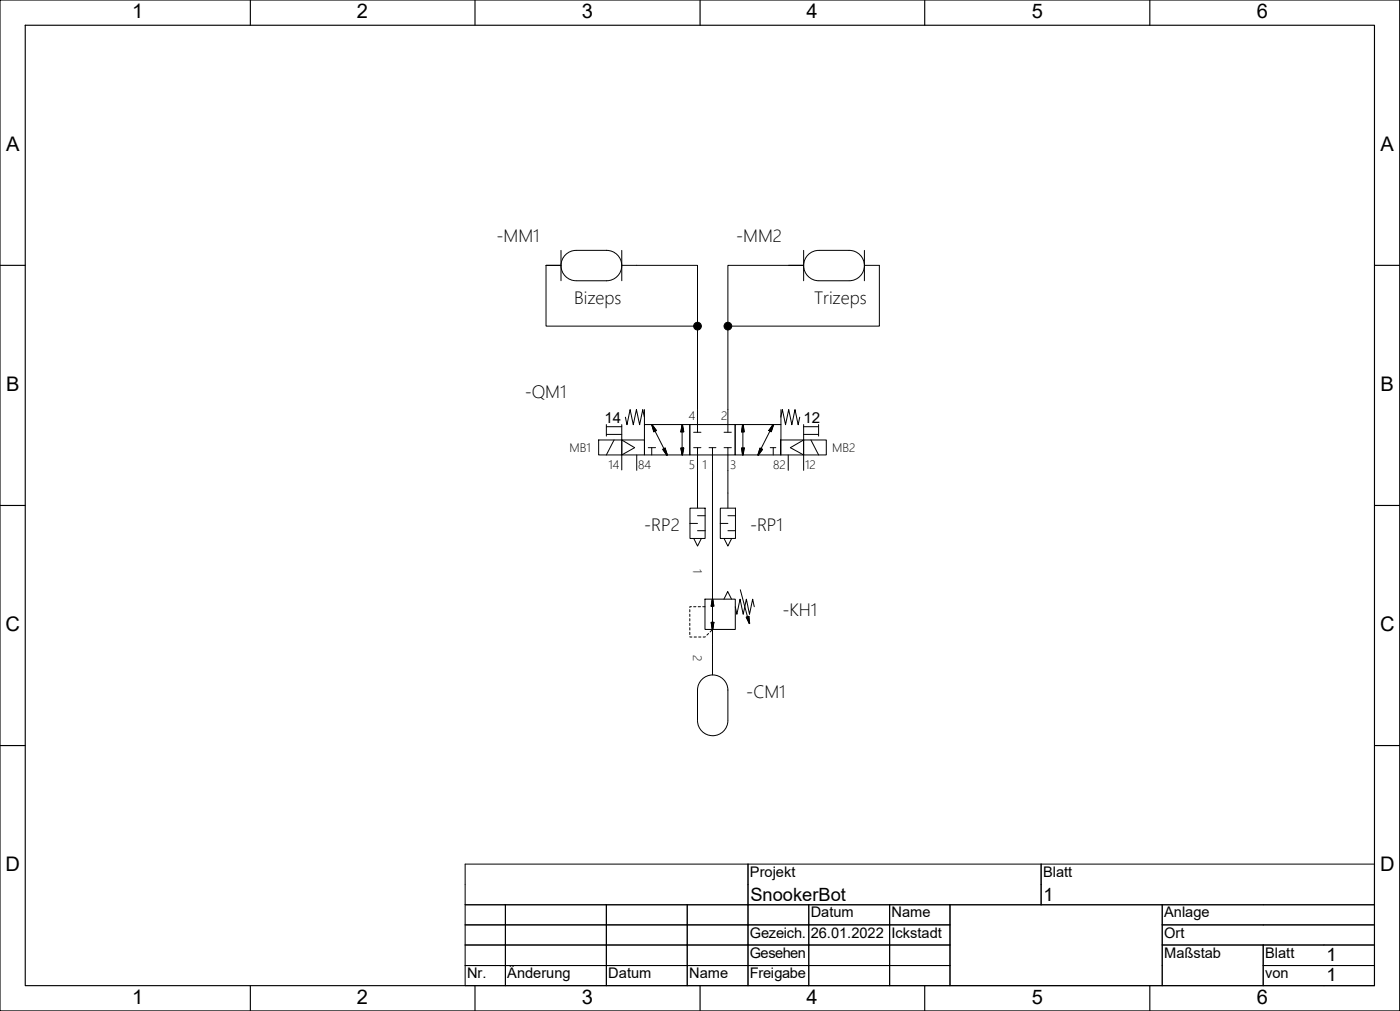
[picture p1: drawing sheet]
<svg xmlns="http://www.w3.org/2000/svg" width="277mm" height="200mm" viewBox="0 0 277 200" stroke-linecap="round" stroke-linejoin="round" font-family="sans-serif">
<g fill="none" stroke="#000" stroke-width=".2">
<path d="M111 52.5h-3v12h30M111 49.5v6M114 49.5a3 3 0 0 0-3 3 3 3 0 0 0 3 3M114 49.5h6.1M114 55.5h6.1M120 49.5a3 3 0 0 1 3 3 3 3 0 0 1-3 3M123 52.5h15v12M123 49.5v6M159 52.5h-15v12M159 49.5v6M162 49.5a3 3 0 0 0-3 3 3 3 0 0 0 3 3M162.1 49.5h5.9"/>
<path d="M162.1 55.5h5.9M168 49.5a3 3 0 0 1 3 3 3 3 0 0 1-3 3M171 52.5h3v12h-30M171 49.5v6M138 64.5v21M144 64.5v21M118.4 87h4.6v3h-4.6zM120 84.4h3M120 85.9h3M120 84v2.3M121.5 87l-1.5 3M123 87h4.5v3h-4.5z"/>
<path d="M123 84v3M123 87l2.6 1.6-2.6 1.4v3M123.7 82.5l.4 1.5 .6-3 .6 3 .6-3 .7 3 .6-3 .3 1.5M126 90v3M127.5 84h9v6h-9zM127.5 81v3M128.3 88.6h1.4M128.9 88.6v1.4M128.9 84l3.1 6M129 84l.9 1.2-.5 .2zM131.1 88.9l.5-.3 .4 1.4zM134.7 88.6h.6l-.3 1.4z"/>
<path d="M135 84v6M135 84l.3 1.4h-.6zM136.5 84h9v6h-9zM137.2 85.5h1.5M137.2 88.6h1.5M138 88.6v11.9M140.3 88.6h1.3M141 88.6v44.9M143.3 85.5h1.4M143.3 88.6h1.4M144 88.6v11.9M145.5 84h9v6h-9z"/>
<path d="M146.7 88.6h.6l-.3 1.4zM147 84l.3 1.4h-.6zM147 84v6M150.4 88.6l.5 .3-.9 1.1zM152.4 88.6h1.1M153 84l-.4 1.4-.5-.2zM153 88.6v1.4M153 84l-3.1 6M154.4 87h4.6v3h-4.6zM154.5 82.5l.3-1.5 .6 3 .6-3 .7 3 .6-3 .6 3 .3-1.5M154.5 81v3M156 90v3"/>
<path d="M159 87h4.5v3h-4.5zM159 84v3M159 87l-2.6 1.6 2.6 1.4v3M159 84.4h3M159 85.9h3M160.4 87l1.6 3M162 84v2.3M136.5 103.5h1.5M136.5 100.5h3v6h-3zM137.3 106.5l.7 1.5 .8-1.5M138 105h1.5M138 102h1.5"/>
<path d="M139.5 118.5h6v6h-6zM141 118.5l.3 1.4h-.6zM142.5 103.5h1.5M142.5 100.5h3v6h-3zM143.2 118.5l.8-1.5 .7 1.5M143.3 106.5l.7 1.5 .8-1.5M144 105h1.5M144 102h1.5M146.5 116.7l1.8 6.7M138 136.5a3 3 0 0 1 3-3 3 3 0 0 1 3 3M138 136.5v6M140.7 123.1h.6l-.3 1.4z"/>
<path d="M144 136.5v6M145.5 120l.3 1.5 .6-3 .6 3 .7-3 .6 3 .6-3 .3 1.5M147.6 122.1l.6-.2 .1 1.5zM138 142.5a3 3 0 0 0 3 3 3 3 0 0 0 3-3M92 170.9h179.9v24.1h-179.9zM92 179h179.9M100 179v16M120 179v16M136 179v16M148 170.9v24.1M160 179v16M176 179v16"/>
<path d="M188 179v16M206 170.9v8.1M230 179v16M92 183h96M92 186.9h96M92 191h96M230 183h41.9M230 186.9h41.9M249.9 191h22M249.9 186.9v8.1"/>
</g>
<g fill="#000" stroke="#000" stroke-width=".2">
<path d="M128.9 84.1l.1-.1 .9 1.2-.5 .2z" fill-rule="evenodd"/>
<path d="M131.1 88.9l.5-.3 .5 1.4-.2 .1z" fill-rule="evenodd"/>
<path d="M135 84l.3 1.4h-.6z" fill-rule="evenodd"/>
<path d="M134.7 88.6h.6l-.3 1.4z" fill-rule="evenodd"/>
<path d="M146.9 84h.2l.1 1.4h-.5z" fill-rule="evenodd"/>
<path d="M146.7 88.6h.5l-.1 1.4h-.2z" fill-rule="evenodd"/>
<path d="M150.4 88.6l.5 .3-.9 1.2-.1-.1z" fill-rule="evenodd"/>
<path d="M152.9 84l.2 .1-.5 1.3-.5-.2z" fill-rule="evenodd"/>
<path d="M140.9 118.5h.2l.1 1.4h-.5z" fill-rule="evenodd"/>
<path d="M140.7 123.1h.5l-.1 1.4h-.2z" fill-rule="evenodd"/>
<path d="M147.7 122.1l.5-.2 .1 1.5z" fill-rule="evenodd"/>
</g>
<g fill="#000" stroke="#000" stroke-width=".2">
<circle cx="138" cy="64.5" r=".76"/>
<circle cx="144" cy="64.5" r=".76"/>
</g>
<path d="M139.5 120h-3v6h3l1.5-1.5" fill="none" stroke="#000" stroke-width=".2" stroke-dasharray=".4 .4"/>
<g fill="none" stroke="#000" stroke-width=".23">
<path d="M0 0h276.9v200h-276.9zM49.5 0v5M94 0v5M138.5 0v5M183 0v5M227.5 0v5M5 5h266.9v190h-266.9zM0 52.5h5M271.9 52.5h5M0 100h5M271.9 100h5M0 147.5h5"/>
<path d="M271.9 147.5h5M49.5 195v5M94 195v5M138.5 195v5M183 195v5M227.5 195v5"/>
</g>
<g font-size="4">
<text x="26.2" y="3.7">1</text>
<text x="70.6" y="3.7">2</text>
<text x="115.1" y="3.7">3</text>
<text x="159.6" y="3.7">4</text>
<text x="204.1" y="3.7">5</text>
<text x="248.7" y="3.7">6</text>
<text x="1.2" y="29.9">A</text>
<text x="273.2" y="29.9">A</text>
<text x="1.2" y="77.4">B</text>
<text x="273.2" y="77.4">B</text>
<text x="1.1" y="124.8">C</text>
<text x="273.1" y="124.8">C</text>
<text x="1.1" y="172.3">D</text>
<text x="273.1" y="172.3">D</text>
<text x="26.2" y="198.6">1</text>
<text x="70.6" y="198.6">2</text>
<text x="115.1" y="198.6">3</text>
<text x="159.6" y="198.6">4</text>
<text x="204.1" y="198.6">5</text>
<text x="248.7" y="198.6">6</text>
</g>
<g font-size="3.6">
<text x="148.5" y="178.1">SnookerBot</text>
<text x="206.5" y="178.1">1</text>
<text x="262.4" y="190.1">1</text>
<text x="262.4" y="194.1">1</text>
</g>
<g font-size="3.5">
<text x="98.2" y="47.9">-MM1</text>
<text x="145.7" y="47.9">-MM2</text>
<text x="113.6" y="60.2">Bizeps</text>
<text x="161.1" y="60.2">Trizeps</text>
<text x="103.8" y="78.8">-QM1</text>
<text x="127.4" y="105.1">-RP2</text>
<text x="148.4" y="105.1">-RP1</text>
<text x="154.8" y="121.9">-KH1</text>
<text x="147.7" y="138.1">-CM1</text>
</g>
<g font-size="3">
<text x="119.6" y="83.6">14</text>
<text x="159" y="83.6">12</text>
</g>
<g font-size="2.9">
<text x="148.4" y="173.5">Projekt</text>
<text x="206.4" y="173.5">Blatt</text>
<text x="148.4" y="185.5">Gezeich.</text>
<text x="160.4" y="181.5">Datum</text>
<text x="160.4" y="185.5">26.01.2022</text>
<text x="176.4" y="181.5">Name</text>
<text x="176.4" y="185.5">Ickstadt</text>
<text x="230.3" y="181.5">Anlage</text>
<text x="230.3" y="185.5">Ort</text>
<text x="148.4" y="189.5">Gesehen</text>
<text x="230.3" y="189.5">Maßstab</text>
<text x="250.3" y="189.5">Blatt</text>
<text x="92.4" y="193.5">Nr.</text>
<text x="100.4" y="193.5">Änderung</text>
<text x="120.4" y="193.5">Datum</text>
<text x="136.4" y="193.5">Name</text>
<text x="148.4" y="193.5">Freigabe</text>
<text x="250.3" y="193.5">von</text>
</g>
<g font-size="2.4">
<text x="136.3" y="83">4</text>
<text x="142.7" y="83">2</text>
<text x="112.7" y="89.4">MB1</text>
<text x="164.6" y="89.4">MB2</text>
<text x="120.4" y="92.7">14</text>
<text x="126.3" y="92.8">84</text>
<text x="136.3" y="92.8">5</text>
<text x="139" y="92.7">1</text>
<text x="144.5" y="92.8">3</text>
<text x="153" y="92.8">82</text>
<text x="159.3" y="92.8">12</text>
<text x="137.2" y="112.6" transform="rotate(90 137.2 112.6)">1</text>
<text x="137.2" y="129.6" transform="rotate(90 137.2 129.6)">2</text>
</g>
</svg>
